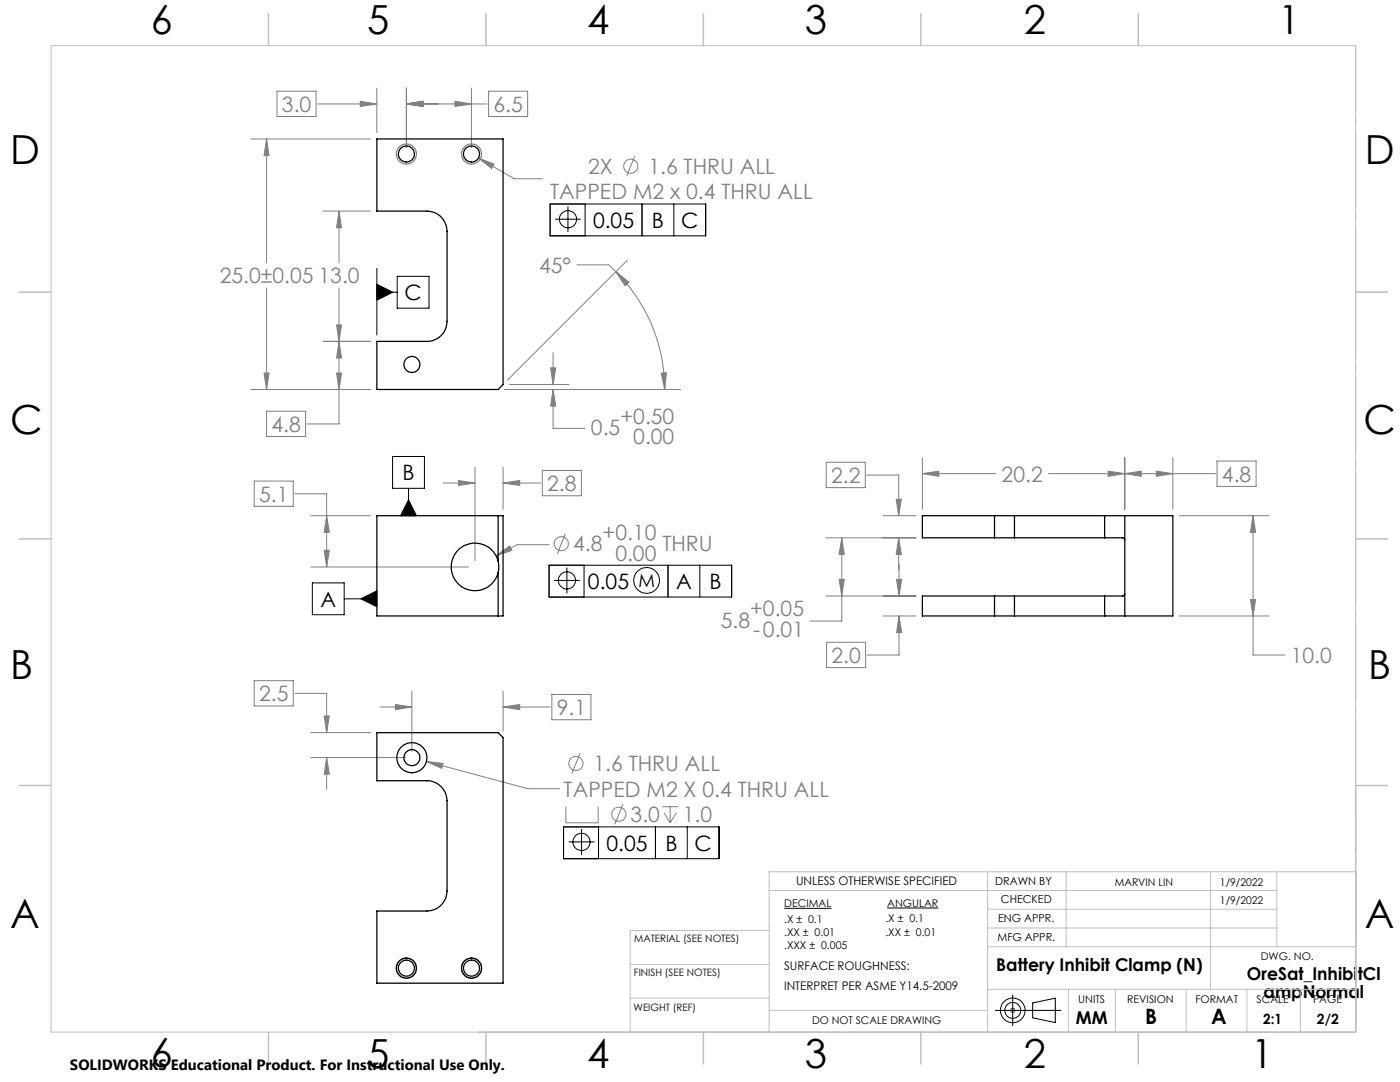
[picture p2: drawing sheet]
<svg xmlns="http://www.w3.org/2000/svg" width="279mm" height="216mm" viewBox="0 0 279 216" stroke-linecap="round" stroke-linejoin="round" font-family="sans-serif">
<g fill="none" stroke="#808080" stroke-width=".2">
<path d="M55.3 18.2h7.8v5h-7.8zM75.2 17.6v8.9M81.1 17.6v11.9M94.1 17.6v11.9M97.5 18.2h7.8v5h-7.8zM50 27.7h23.9M53.2 27.7v24.8M53.2 27.7l.5 3.3h-1zM63.4 20.7h11.8M71.9 20.2l3.3 .5-3.3 .5zM81.1 20.7l3.3-.5v1zM81.1 20.7h16.1"/>
<path d="M90.8 20.2l3.3 .5-3.3 .5zM95.5 31.5l3.1 1.2-.5 .9zM95.5 31.5l7.1 4.2h5.6M126.7 31.2l-1.6 4M53.2 57.5v20.2M64.5 42.1h9.4M67.7 42.1l.5 3.3h-1zM67.7 42.1v10.4M67.7 57.5v27.1h-6.4M115.1 52.8h6.4l1.4 1.4M122.9 54.2l2.6 2.1-.8 .7zM122.9 54.2a33 33 0 0 1 9.7 23.5"/>
<path d="M125.2 52l-23.9 23.8M50 77.7h23.9M52.7 74.4h1l-.5 3.3zM64.5 68.1h9.4M67.2 64.8h1l-.5 3.3zM67.2 74.4h1l-.5 3.3zM67.7 68.1l.5 3.3h-1zM100.7 77.7h35.1M101.7 76.7h11.9M109.9 73.4h1l-.5 3.3zM110.4 77.7v7.8h6.3M110.4 70.4v6.3"/>
<path d="M110.4 77.7l.5 3.3h-1zM132 74.5l1-.1-.4 3.3zM50.7 96h7.8v5h-7.8zM53.2 82.1h7.8v5h-7.8zM58.8 98.5h6.4v14.6M88.4 96.4h6.4M91.5 95.9l3.3 .5-3.3 .5zM94.8 93.2v18.7M100.4 96.4l3.3-.5v1zM100.4 93.2v8.4M100.4 96.4h7.5M108.2 93.9h7.8v5h-7.8z"/>
<path d="M164.9 92.3h7.8v5h-7.8zM173 94.8h6.4v8.1M178.9 99.6h1l-.5 3.3zM184.1 94.5l3.3-.5v1zM184.1 94.5h14.6M184.1 91.3v10.3M209.3 94.5h33.3M221.2 94l3.3 .5-3.3 .5zM224.5 94.5l3.3-.5v1zM224.5 91.3v10.3M230.8 94l3.3 .5-3.3 .5zM234.1 91.3v10.3"/>
<path d="M242.9 92h7.8v5h-7.8zM62 113.1h31.5M62 102.9h11.9M64.7 109.8h1l-.5 3.3zM65.2 102.9l.5 3.3h-1zM99 110.9l2.7-2 .5 .9zM109.6 108.7h-6.4l-4.2 2.2M112.8 106.5l-1.6 4M164.8 107.3h18M164.8 118.9h18M167.5 115.6h1l-.5 3.3zM168 107.3l.5 3.3h-1z"/>
<path d="M168 107.3v16.6h-6.4M176.2 102.9h6.6M178.9 115.6h1.1l-.6 3.3zM179.4 107.3l.5 3.3h-1zM179.4 107.3v6.4M179.4 112.6v6.3M235.3 102.9h18M249.6 119.6h1l-.5 3.3zM250.1 102.9l.5 3.3h-1zM250.1 102.9v27.8h6.3M50.7 135.8h7.8v5.1h-7.8zM58.8 138.4h6.4v7.8"/>
<path d="M82.2 137.9v12M100.4 137.9v8M110.1 138.6h7.8v5h-7.8zM165 128.2h7.8v5h-7.8zM176.2 122.9h6.6M179.4 122.9l.6 3.3h-1.1zM179.4 122.9v7.8h-6.3M235.3 122.9h18M62 151.2h18.9M62 146.2h11.9M64.7 142.9h1l-.5 3.3zM65.2 151.2l.5 3.3h-1z"/>
<path d="M65.2 151.2v6.3M75.8 141.1h6.4M78.9 140.6l3.3 .5-3.3 .5zM85.1 151.9l3.3 .4-.2 1zM85.1 151.9l20.2 5.5h6.4M100.4 141.1l3.3-.5v1zM100.4 141.1h9.4M115.7 150.3l-1.6 4M112.9 161v3.2h6.5v-3.2M124.3 160.4l-1.6 4.1M132.2 161h3.2M132.5 162.2l1.2 2"/>
<path d="M133.7 161v3.2M135 162.2l-1.3 2"/>
<circle cx="125.9" cy="33.2" r="1.4"/>
<circle cx="112" cy="108.5" r="1.4"/>
<circle cx="114.9" cy="152.3" r="1.41"/>
<circle cx="123.5" cy="162.5" r="1.41"/>
</g>
<g fill="none" stroke="#000" stroke-width=".2">
<path d="M75.2 56.7l3.2 1.6-3.2 1.6zM75.2 58.3h4.1M75.2 53.6v13.3M79.3 55.1h6.3v6.4h-6.3zM109.8 40.7h31v6.4h-31zM110.8 43.7h5.1M113.3 41.2v5.1M116.8 40.7v6.4M128.1 40.7v6.4M134.5 40.7v6.4M78.4 91.1h6.3v6.3h-6.3zM81.5 99.7l1.6 3.2h-3.2z"/>
<path d="M81.5 97.4v5.5M62.3 116.3h6.4v6.4h-6.4zM68.7 119.5h6.5M72 119.5l3.2-1.6v3.2zM109.6 112.8h36.4v6.3h-36.4zM110.6 115.8h5.1M113.1 113.2v5.2M116.6 112.8v6.3M133.3 112.8v6.3M139.7 112.8v6.3M112.5 165h31v6.3h-31zM113.5 168h5.1"/>
<path d="M116.1 165.4v5.2M119.5 165v6.3M130.8 165v6.3M137.2 165v6.3M156.5 181.2h9.4M177.1 181.2h10.2M202.1 198.5v6.2M198.6 201.6h13.1M201.8 201.3l.7 .7M202.5 201.3l-.7 .7M206.1 200.1l4.5-.9v4.8l-4.5-.9z"/>
<circle cx="113.4" cy="43.7" r="1.71"/>
<circle cx="113.2" cy="115.8" r="1.71"/>
<circle cx="129.1" cy="115.8" r="2.57"/>
<circle cx="116" cy="168" r="1.72"/>
<circle cx="202.1" cy="201.6" r="2.46"/>
<circle cx="202.1" cy="201.6" r="1.58"/>
</g>
<g fill="none" stroke="#c0c0c0" stroke-width=".2">
<path d="M10.2 9.1h260.3v196.9h-260.3zM270.5 58.3h6.4M270.5 156.7h6.4M153.5 177.7h101.3M197.1 174v32M212.8 174v14.9M241.6 174v23.4M254.8 174v14.9M270.5 174h-117v32M125.8 192.4h27.7M125.8 199.2h27.7M153.5 185.7h-27.7v20.3"/>
<path d="M197.1 188.9h73.4M197.1 197.4h73.4M197.1 181.4h57.7M197.1 185.2h57.7M213.2 197.4v8.6M222.6 197.4v8.6M236.7 197.4v8.6M248.8 197.4v8.6M259.5 197.4v8.6M153.5 201.6h43.6M201.6 201.6h1M201.8 201.3l.7 .7"/>
<path d="M202.1 201.1v1M202.5 201.3l-.7 .7"/>
</g>
<g fill="none" stroke="#808080" stroke-width=".25">
<circle cx="81.1" cy="30.7" r="2"/>
<circle cx="94.1" cy="30.7" r="2"/>
<circle cx="81.1" cy="193.2" r="2"/>
<circle cx="94.1" cy="193.2" r="2"/>
</g>
<path d="M270.6 9.1v49.2M270.6 58.3v49.2M270.6 107.5v49.2M270.6 156.7v49.2" fill="none" stroke="#c0c0c0" stroke-width=".2" stroke-dasharray="15.2 1.3 1.3 1.3" stroke-dashoffset="2.1"/>
<path d="M270.6 173.9v32" fill="none" stroke="#c0c0c0" stroke-width=".2" stroke-dasharray="15.2 1.3 1.3 1.3" stroke-dashoffset="1.2"/>
<g fill="none" stroke="#c0c0c0" stroke-width=".3">
<path d="M53.6 2.8v6.3M97 2.8v6.3M140.4 2.8v6.3M183.8 2.8v6.3M227.2 2.8v6.3M3.8 58.3h6.4M270.5 58.3h6.4M3.8 107.5h6.4M270.5 107.5h6.4M3.8 156.7h6.4M270.5 156.7h6.4M53.6 206v6.3"/>
<path d="M97 206v6.3M140.4 206v6.3M183.8 206v6.3M227.2 206v6.3"/>
</g>
<path d="M72 119.5l3.2 1.6v-3.2zM81.5 99.7l1.6 3.2h-3.2z" fill="#000"/>
<path d="M64.7 109.8h1l-.5 3.3zM65.2 102.9l.5 3.3h-1zM91.5 95.9l3.3 .5-3.3 .5zM100.4 96.4l3.3-.5v1zM99 110.9l3.2-1.1-.5-.9zM71.9 20.2l3.3 .5-3.3 .5zM81.1 20.7l3.3-.5v1zM81.1 20.7l3.3-.5v1zM90.8 20.2l3.3 .5-3.3 .5zM52.7 74.4h1l-.5 3.3zM53.2 27.7l.5 3.3h-1zM67.7 42.1l.5 3.3h-1zM67.2 64.8h1l-.5 3.3zM67.7 68.1l.5 3.3h-1zM67.2 74.4h1l-.5 3.3zM110.4 77.7l.5 3.3h-1zM109.9 73.4h1l-.5 3.3zM132 74.5l1-.1-.4 3.3zM122.9 54.2l2.6 2.1-.8 .7zM95.5 31.5l2.6 2.1 .5-.9zM65.2 151.2l.5 3.3h-1zM64.7 142.9h1l-.5 3.3zM78.9 140.6l3.3 .5-3.3 .5zM100.4 141.1l3.3-.5v1zM85.1 151.9l3.1 1.4 .2-1zM250.1 102.9l.5 3.3h-1zM249.6 119.6h1l-.5 3.3zM224.5 94.5l3.3-.5v1zM230.8 94l3.3 .5-3.3 .5zM184.1 94.5l3.3-.5v1zM221.2 94l3.3 .5-3.3 .5zM179.4 107.3l.5 3.3h-1zM178.9 99.6h1l-.5 3.3zM178.9 115.6h1.1l-.6 3.3zM179.4 122.9l.6 3.3h-1.1zM168 107.3l.5 3.3h-1zM167.5 115.6h1l-.5 3.3z" fill="#808080"/>
<path d="M75.2 56.7l3.2 1.6-3.2 1.6z" fill="#000"/>
<g fill="none" stroke="#000" stroke-width=".25">
<path d="M75.2 27.7h25.2v49l-1 1h-24.2v-9.6h10a4 4 0 0 0 4-4v-18a4.1 4.1 0 0 0-4-4h-10zM75.2 102.9h25.2v20h-25.2zM99.4 111.9a4.7 4.7 0 0 0-7.3-2.7 4.7 4.7 0 0 0 0 7.8 4.7 4.7 0 0 0 7.3-2.7M99.4 111.9l.2 1.2-.2 1.2M99.4 102.9v9M99.4 114.3v8.6M198.5 118.9h4M198.5 102.9h4M198.5 107.3h4M198.5 102.9h-14.4v4.4h14.4M198.5 118.9h-14.4v4h14.4M198.5 102.9v4.4"/>
<path d="M198.5 118.9v4M202.5 102.9h18M202.5 118.9h18M202.5 107.3h18M202.5 102.9v4.4M202.5 118.9v4M220.5 107.3h2.3a2.09 2.09 0 0 1 1.6 .3l.1 .1M220.5 102.9h4M220.5 102.9v4.4M220.5 118.9v4M224.5 118.5l-.1 .2a2.09 2.09 0 0 1-1.6 .2h-2.3M224.5 102.9h9.6v20h-9.6"/>
<path d="M224.5 102.9v20M198.5 122.9h4M202.5 122.9h18M220.5 122.9h4M75.2 146.2h24.2l1 1v49h-25.2v-14.4h10a4 4 0 0 0 4-4v-18a4 4 0 0 0-4-4h-10z"/>
<circle cx="81.1" cy="30.7" r="1.59"/>
<circle cx="94.1" cy="30.7" r="1.6"/>
<circle cx="82.2" cy="72.7" r="1.59"/>
<circle cx="82.2" cy="151.2" r="1.59"/>
<circle cx="82.2" cy="151.2" r="3"/>
<circle cx="81.1" cy="193.2" r="1.59"/>
<circle cx="81.1" cy="193.2" r="2.02"/>
<circle cx="94.1" cy="193.2" r="1.6"/>
<circle cx="94.1" cy="193.2" r="2.01"/>
</g>
<g font-size="8">
<text x="30.1" y="6.8">6</text>
<text x="73.3" y="6.9">5</text>
<text x="117.2" y="6.9">4</text>
<text x="160.6" y="6.9">3</text>
<text x="204.3" y="6.9">2</text>
<text x="255.1" y="6.9">1</text>
<text x="2.1" y="32.7">D</text>
<text x="272.4" y="32.7">D</text>
<text x="2.1" y="86.5">C</text>
<text x="272.1" y="86.5">C</text>
<text x="2.1" y="135.6">B</text>
<text x="273.1" y="135.6">B</text>
<text x="2.1" y="185.1">A</text>
<text x="272.4" y="185.1">A</text>
<text x="30.1" y="212.9">6</text>
<text x="73.3" y="213">5</text>
<text x="117.2" y="213">4</text>
<text x="160.6" y="213">3</text>
<text x="204.3" y="213">2</text>
<text x="249.7" y="213">1</text>
</g>
<g font-size="4.2" fill="#808080">
<text x="56.3" y="22.3">3.0</text>
<text x="98.5" y="22.3">6.5</text>
<text x="117.3" y="34.7">2X</text>
<text x="129.4" y="34.7">1.6 THRU ALL</text>
<text x="109.8" y="39.8">TAPPED M2 x 0.4 THRU ALL</text>
<text x="43.8" y="56.5">25.0±0.05</text>
<text x="63.6" y="56.5">13.0</text>
<text x="107.6" y="54.4">45°</text>
<text x="54.2" y="86.2">4.8</text>
<text x="117.9" y="86.8">0.5</text>
<text x="123.8" y="84.5">+0.50</text>
<text x="126.4" y="88.6">0.00</text>
<text x="51.7" y="100.1">5.1</text>
<text x="109.2" y="98">2.8</text>
<text x="165.9" y="96.4">2.2</text>
<text x="199.9" y="96.1">20.2</text>
<text x="243.9" y="96.1">4.8</text>
<text x="120.2" y="107.8">+0.10</text>
<text x="114.4" y="110">4.8</text>
<text x="122.8" y="111.9">0.00</text>
<text x="132.2" y="110">THRU</text>
<text x="143.8" y="125.2">5.8</text>
<text x="149.7" y="123">+0.05</text>
<text x="150.3" y="127.1">-0.01</text>
<text x="166" y="132.3">2.0</text>
<text x="257.6" y="132.3">10.0</text>
<text x="51.7" y="139.9">2.5</text>
<text x="111.1" y="142.7">9.1</text>
<text x="118.5" y="153.9">1.6 THRU ALL</text>
<text x="112.5" y="159">TAPPED M2 X 0.4 THRU ALL</text>
<text x="125.8" y="164">3.0</text>
<text x="136.2" y="164">1.0</text>
</g>
<g font-size="4.2">
<text x="118.3" y="45.5">0.05</text>
<text x="130.1" y="45.5">B</text>
<text x="135.9" y="45.5">C</text>
<text x="80.7" y="59.9">C</text>
<text x="80.3" y="95.8">B</text>
<text x="117.3" y="117.6">0.05</text>
<text x="134.9" y="117.6">A</text>
<text x="141.6" y="117.6">B</text>
<text x="64" y="121.1">A</text>
<text x="121" y="169.7">0.05</text>
<text x="132.8" y="169.7">B</text>
<text x="138.6" y="169.7">C</text>
<text x="228.5" y="204.4">B</text>
<text x="241.7" y="204.4">A</text>
</g>
<text font-size="3.6" x="127.4" y="117.1">M</text>
<g font-size="3.5">
<text x="198.8" y="193.7">Battery Inhibit Clamp (N)</text>
<text x="248.9" y="195.6">OreSat_InhibitCl</text>
<text x="252.2" y="199.2">ampNormal</text>
<text x="214.7" y="204.4">MM</text>
</g>
<text font-size="3" x="14" y="213.5">SOLIDWORKS Educational Product. For Instructional Use Only.</text>
<g font-size="2.8">
<text x="252.1" y="204.4">2:1</text>
<text x="262.8" y="204.4">2/2</text>
</g>
<g font-size="2.4">
<text x="158.9" y="176.6">UNLESS OTHERWISE SPECIFIED</text>
<text x="156.5" y="193.7">SURFACE ROUGHNESS:</text>
<text x="156.5" y="197.6">INTERPRET PER ASME Y14.5-2009</text>
</g>
<g font-size="2.2">
<text x="198.6" y="176.6">DRAWN BY</text>
<text x="199.2" y="184">ENG APPR.</text>
<text x="199.8" y="180.2">CHECKED</text>
<text x="199.1" y="187.8">MFG APPR.</text>
</g>
<g font-size="2.1">
<text x="222.5" y="176.9">MARVIN LIN</text>
<text x="243.5" y="176.8">1/9/2022</text>
<text x="156.5" y="184.1">.X ± 0.1</text>
<text x="156.5" y="181">DECIMAL</text>
<text x="176.7" y="184.1">.X ± 0.1</text>
<text x="177.1" y="181">ANGULAR</text>
<text x="243.5" y="180.5">1/9/2022</text>
<text x="156.5" y="189.3">.XXX ± 0.005</text>
<text x="156.5" y="186.8">.XX ± 0.01</text>
<text x="176.7" y="186.7">.XX ± 0.01</text>
<text x="251.6" y="191.5">DWG. NO.</text>
<text x="215.2" y="200.1">UNITS</text>
<text x="224.9" y="200.1">REVISION</text>
<text x="238.6" y="200.1">FORMAT</text>
<text x="250.8" y="200.1">SCALE</text>
<text x="262" y="200.1">PAGE</text>
<text x="162.1" y="204.4">DO NOT SCALE DRAWING</text>
</g>
<g font-size="2">
<text x="126.6" y="187.9">MATERIAL (SEE NOTES)</text>
<text x="126.5" y="194.7">FINISH (SEE NOTES)</text>
<text x="126.4" y="201.7">WEIGHT (REF)</text>
</g>
</svg>
